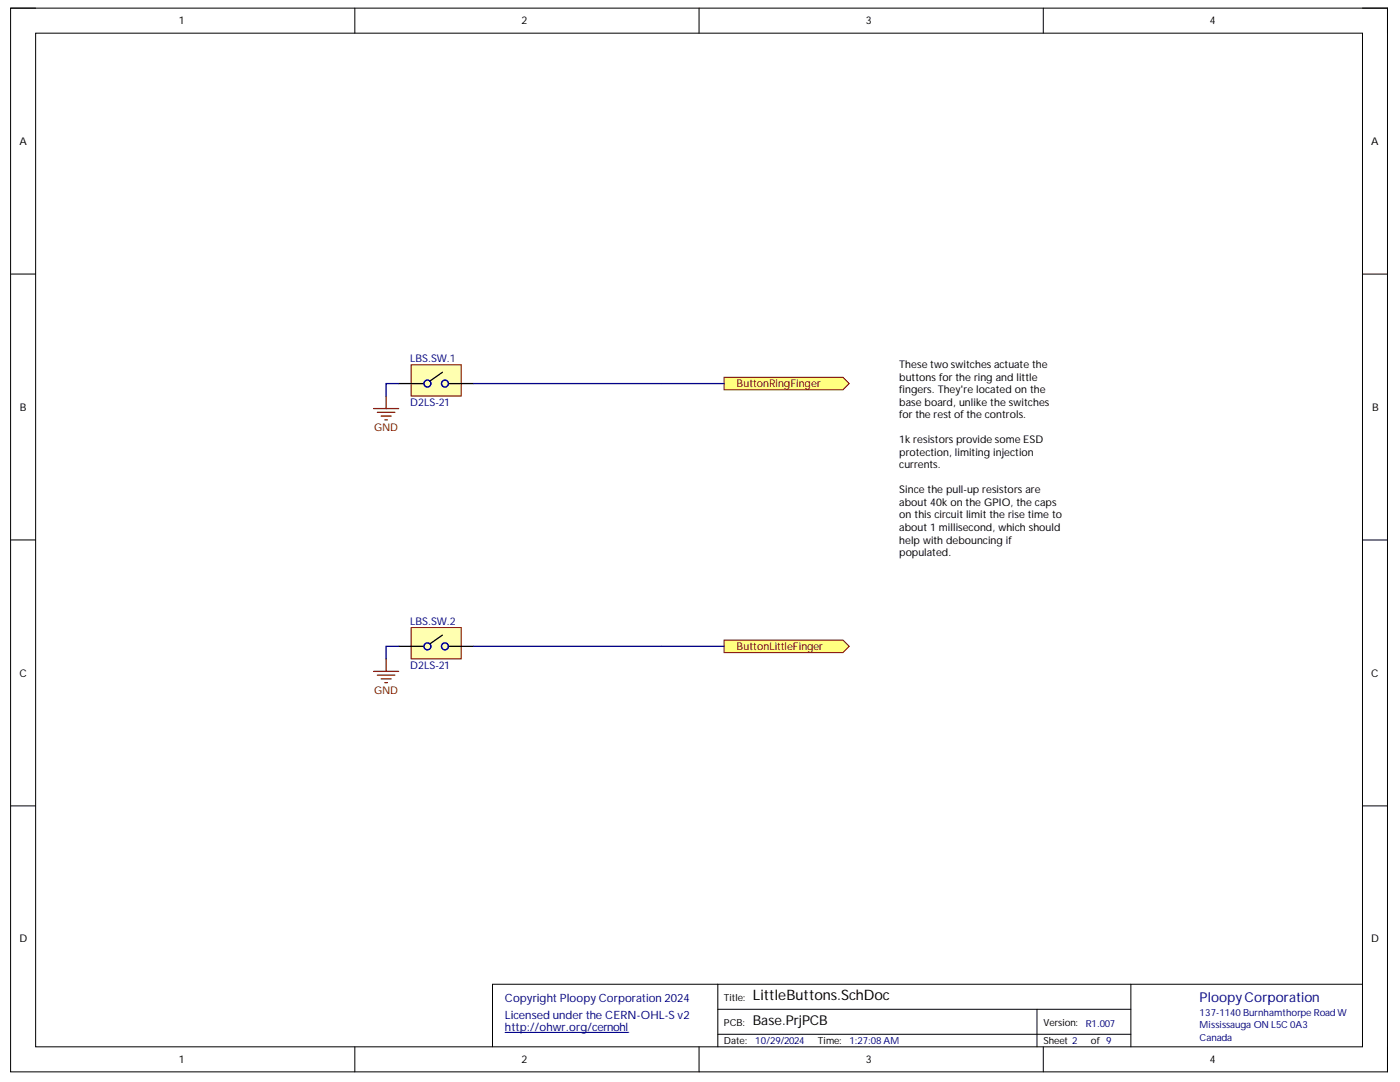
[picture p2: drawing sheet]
<svg xmlns="http://www.w3.org/2000/svg" width="279mm" height="216mm" viewBox="0 0 279 216" stroke-linecap="round" stroke-linejoin="round" font-family="sans-serif">
<path d="M2.1 1.6h274.8v212.3h-274.8z" fill="none" stroke="#000" stroke-width=".2"/>
<path d="M7.1 6.6h264.8v202.3h-264.8z" fill-rule="evenodd" fill="#fff"/>
<g fill="none" stroke="#000" stroke-width=".2">
<path d="M2.1 1.6h5M7.1 6.6h264.8v202.3h-264.8zM70.8 1.6v5M139.5 1.6v5M208.2 1.6v5M271.9 1.6h5v5M2.1 54.7h5M271.9 54.7h5M2.1 107.7h5M271.9 107.8h5M2.1 160.8h5M271.9 160.8h5"/>
<path d="M143.3 196.4v12.5M225.7 196.4v12.5M271.9 196.4h-173.6v12.5M70.8 208.9v5M139.5 208.9v5M143.3 201.4h82.4M143.3 206.4h82.4M207 201.4v7.5M208.2 208.9v5M276.9 208.9v5"/>
</g>
<path d="M100.8 206h24.7" fill="none" stroke="#000080" stroke-width=".2"/>
<path d="M82.1 72.8h9.9v6.2h-9.9z" fill-rule="evenodd" fill="#ffffb0"/>
<path d="M82.1 72.8h9.9v6.2h-9.9z" fill="none" stroke="#800000" stroke-width=".2"/>
<path d="M79.6 76.5h5M88.3 74.3l-2.5 1.7M89.5 76.5h5" fill="none" stroke="#000" stroke-width=".25"/>
<g fill="none" stroke="#00f" stroke-width=".25">
<circle cx="85.3" cy="76.5" r=".69"/>
<circle cx="88.8" cy="76.5" r=".69"/>
</g>
<path d="M82.1 125.2h9.9v6.3h-9.9z" fill-rule="evenodd" fill="#ffffb0"/>
<path d="M82.1 125.2h9.9v6.3h-9.9z" fill="none" stroke="#800000" stroke-width=".2"/>
<path d="M79.6 129h5M88.3 126.7l-2.5 1.8M89.5 129h5" fill="none" stroke="#000" stroke-width=".25"/>
<g fill="none" stroke="#00f" stroke-width=".25">
<circle cx="85.3" cy="129" r=".69"/>
<circle cx="88.8" cy="129" r=".69"/>
</g>
<path d="M179.5 71.5h32.5v65h-32.5z" fill-rule="evenodd" fill="#fff"/>
<path d="M179.5 71.5h32.5v65h-32.5z" fill="none" stroke="#fff" stroke-width=".2"/>
<path d="M144.5 75.3h23.7l1.3 1.2-1.3 1.3h-23.7z" fill-rule="evenodd" fill="#ffff80"/>
<path d="M144.5 75.3h23.7l1.3 1.2-1.3 1.3h-23.7z" fill="none" stroke="#800000" stroke-width=".2"/>
<path d="M144.5 127.7h23.7l1.3 1.3-1.3 1.2h-23.7z" fill-rule="evenodd" fill="#ffff80"/>
<path d="M144.5 127.7h23.7l1.3 1.3-1.3 1.2h-23.7z" fill="none" stroke="#800000" stroke-width=".2"/>
<path d="M77.1 79v2.5M74.6 81.5h5M75.3 82.3h3.5M76.1 83h2M76.8 83.8h.5M74.6 134h5M75.3 134.7h3.5M76.1 135.5h2M76.8 136.2h.5M77.1 131.5v2.5" fill="none" stroke="#800000" stroke-width=".25"/>
<path d="M79.6 76.5h-2.5v2.5M94.5 76.5h50M79.6 129h-2.5v2.5M94.5 129h50" fill="none" stroke="#000080" stroke-width=".25"/>
<text font-size="2.9" x="150.2" y="199.6">LittleButtons.SchDoc</text>
<text font-size="2.7" fill="#000080" x="239.4" y="199.8">PloopyCorporation</text>
<text font-size="2.7" x="150.2" y="204.6">Base.PrjPCB</text>
<g font-size="2.3" fill="#000080">
<text x="100.8" y="200">Copyright Ploopy Corporation 2024</text>
<text x="100.8" y="203.2">Licensed under the CERN-OHL-S v2</text>
<text x="100.8" y="205.8">http://ohwr.org/cernohl</text>
</g>
<g font-size="2.1">
<text x="35.7" y="4.8">1</text>
<text x="104.1" y="4.8">2</text>
<text x="172.8" y="4.8">3</text>
<text x="241.4" y="4.8">4</text>
<text x="3.9" y="28.9">A</text>
<text x="273.7" y="28.9">A</text>
<text x="179.5" y="73.5">These two switchesactuate the</text>
<text x="179.5" y="76">buttons for the ring and little</text>
<text x="4" y="82">B</text>
<text x="179.5" y="78.5">fingers. They're located on the</text>
<text x="179.5" y="81">base board, unlike the switches</text>
<text x="179.5" y="83.5">for the rest ofthe controls.</text>
<text x="273.8" y="82">B</text>
<text x="179.5" y="88.5">1k resistorsprovide some ESD</text>
<text x="179.5" y="91">protection, limiting injection</text>
<text x="179.5" y="93.5">currents.</text>
<text x="179.5" y="98.4">Since the pull-up resistors are</text>
<text x="179.5" y="101">about 40k on the GPIO, the caps</text>
<text x="179.5" y="103.4">on this circuit limit the rise time to</text>
<text x="179.5" y="106">about 1 millisecond, which should</text>
<text x="179.5" y="108.5">help with debouncing if</text>
<text x="179.5" y="111">populated.</text>
<text x="3.9" y="135">C</text>
<text x="273.7" y="135">C</text>
<text x="3.9" y="188">D</text>
<text x="273.7" y="188">D</text>
<text x="35.7" y="212.1">1</text>
<text x="104.1" y="212.1">2</text>
<text x="172.8" y="212.1">3</text>
<text x="241.4" y="212.1">4</text>
</g>
<g font-size="2.1" fill="#000080">
<text x="81.8" y="72.2">LBS.SW.1</text>
<text x="81.8" y="81">D2LS-21</text>
<text x="81.8" y="124.7">LBS.SW.2</text>
<text x="81.8" y="133.4">D2LS-21</text>
</g>
<g font-size="2.1" fill="#800000">
<text x="147" y="77.2">ButtonRingFinger</text>
<text x="74.6" y="86">GND</text>
<text x="147" y="129.7">ButtonLittleFinger</text>
<text x="74.6" y="138.4">GND</text>
</g>
<g font-size="1.9">
<text x="144.5" y="199.7">Title:</text>
<text x="144.5" y="208.4">Date:</text>
<text x="144.5" y="204.7">PCB:</text>
<text x="163.2" y="208.4">Time:</text>
<text x="208.2" y="204.7">Version:</text>
<text x="208.2" y="208.4">Sheet 2</text>
<text x="217.7" y="208.4">of 9</text>
</g>
<g font-size="1.9" fill="#000080">
<text x="239.4" y="202.6">137-1140Burnhamthorpe Road W</text>
<text x="150.7" y="208.4">10/29/2024</text>
<text x="169.5" y="208.4">1:27:08AM</text>
<text x="216.7" y="204.9">R1.007</text>
<text x="239.4" y="205.2">Mississauga ON L5C 0A3</text>
<text x="239.4" y="207.6">Canada</text>
</g>
</svg>
